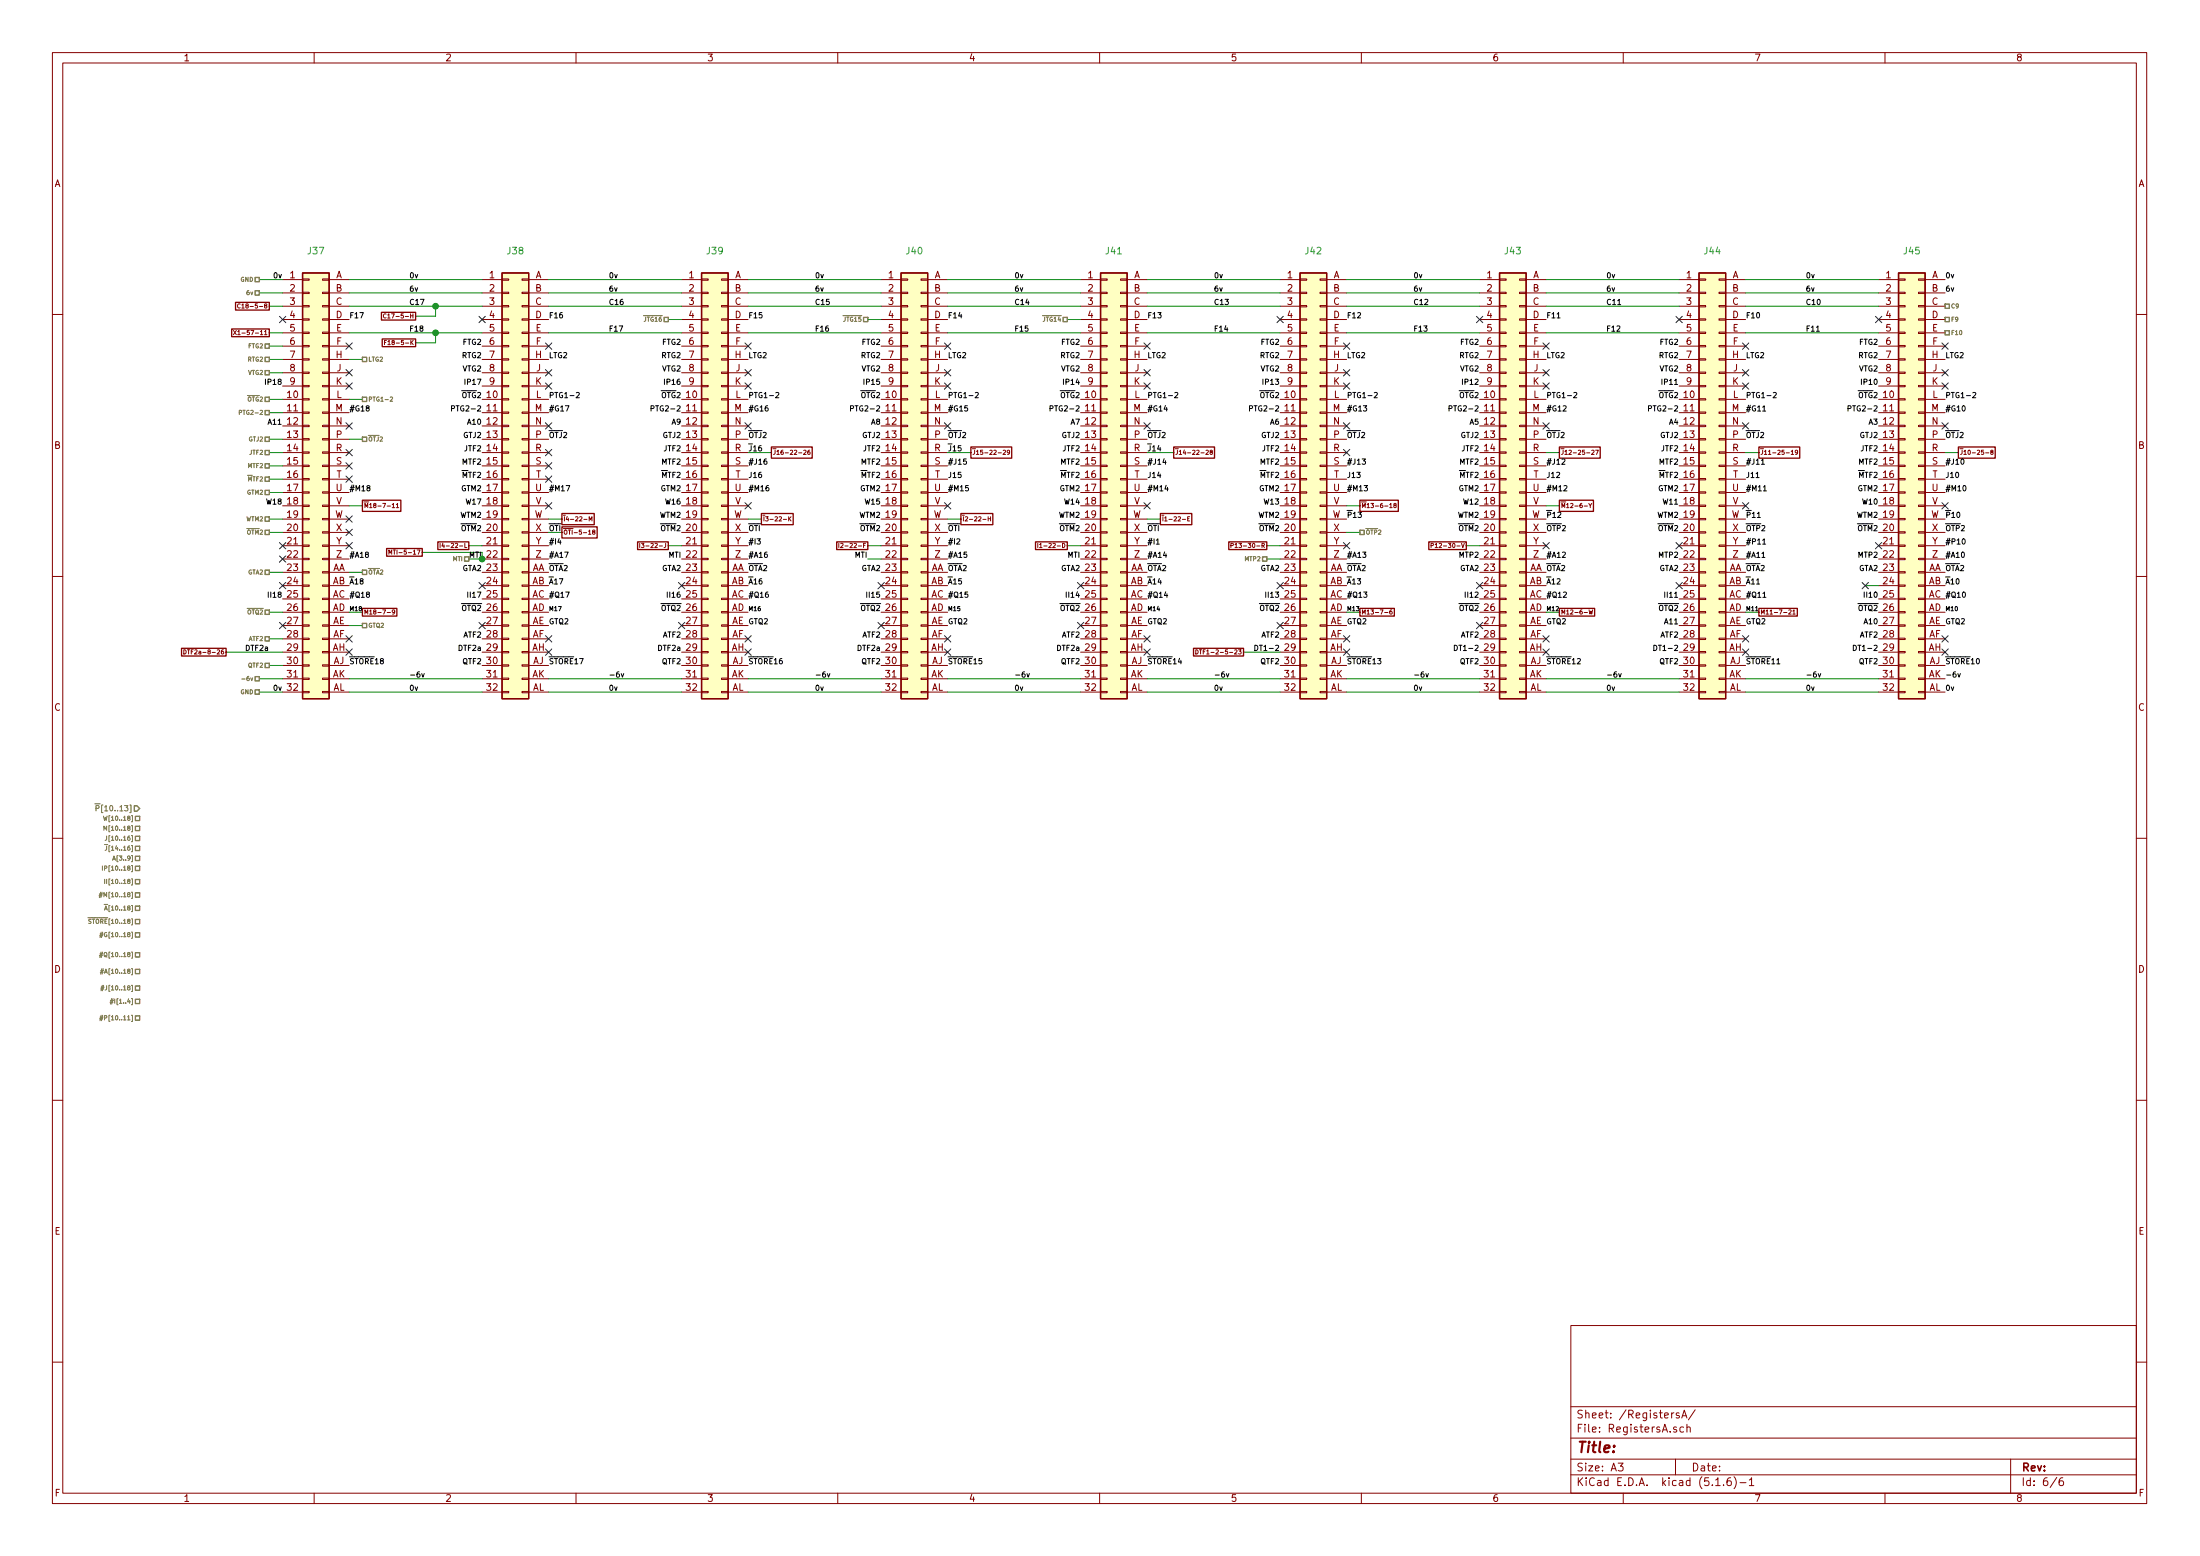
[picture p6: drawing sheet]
EESchema Schematic File Version 4
LIBS:Backplane1-cache
EELAYER 26 0
EELAYER END
$Descr A3 16535 11693
encoding utf-8
Sheet 6 6
Title ""
Date ""
Rev ""
Comp ""
Comment1 ""
Comment2 ""
Comment3 ""
Comment4 ""
$EndDescr
$Comp
L LSA:Conn_02x32 J?
U 1 1
P 2325 3600
AR Path="/5D0B92D2" Ref="J?"  Part="1" 
AR Path="/5C8595BD/5D0B92D2" Ref="J37"  Part="1" 
F 0 "J37" H 2375 5317 50  0000 C CNN
F 1 "~" H 2375 5226 50  0000 C CNN
F 2 "ELLIOTT:DIN41612_B_2x32_Vertical" H 2325 3600 50  0001 C CNN
F 3 "" H 2325 3600 50  0001 C CNN
	1    2325 3600
	1    0    0    -1  
$EndComp
$Comp
L LSA:Conn_02x32 J?
U 1 1
P 3825 3600
AR Path="/5D0B92D9" Ref="J?"  Part="1" 
AR Path="/5C8595BD/5D0B92D9" Ref="J38"  Part="1" 
F 0 "J38" H 3875 5317 50  0000 C CNN
F 1 "~" H 3875 5226 50  0000 C CNN
F 2 "ELLIOTT:DIN41612_B_2x32_Vertical" H 3825 3600 50  0001 C CNN
F 3 "" H 3825 3600 50  0001 C CNN
	1    3825 3600
	1    0    0    -1  
$EndComp
$Comp
L LSA:Conn_02x32 J?
U 1 1
P 6825 3600
AR Path="/5D0B92E7" Ref="J?"  Part="1" 
AR Path="/5C8595BD/5D0B92E7" Ref="J40"  Part="1" 
F 0 "J40" H 6875 5317 50  0000 C CNN
F 1 "~" H 6875 5226 50  0000 C CNN
F 2 "ELLIOTT:DIN41612_B_2x32_Vertical" H 6825 3600 50  0001 C CNN
F 3 "" H 6825 3600 50  0001 C CNN
	1    6825 3600
	1    0    0    -1  
$EndComp
$Comp
L LSA:Conn_02x32 J?
U 1 1
P 8325 3600
AR Path="/5D0B92EE" Ref="J?"  Part="1" 
AR Path="/5C8595BD/5D0B92EE" Ref="J41"  Part="1" 
F 0 "J41" H 8375 5317 50  0000 C CNN
F 1 "~" H 8375 5226 50  0000 C CNN
F 2 "ELLIOTT:DIN41612_B_2x32_Vertical" H 8325 3600 50  0001 C CNN
F 3 "" H 8325 3600 50  0001 C CNN
	1    8325 3600
	1    0    0    -1  
$EndComp
$Comp
L LSA:Conn_02x32 J?
U 1 1
P 9825 3600
AR Path="/5D0B92F5" Ref="J?"  Part="1" 
AR Path="/5C8595BD/5D0B92F5" Ref="J42"  Part="1" 
F 0 "J42" H 9875 5317 50  0000 C CNN
F 1 "~" H 9875 5226 50  0000 C CNN
F 2 "ELLIOTT:DIN41612_B_2x32_Vertical" H 9825 3600 50  0001 C CNN
F 3 "" H 9825 3600 50  0001 C CNN
	1    9825 3600
	1    0    0    -1  
$EndComp
$Comp
L LSA:Conn_02x32 J?
U 1 1
P 11325 3600
AR Path="/5D0B92FC" Ref="J?"  Part="1" 
AR Path="/5C8595BD/5D0B92FC" Ref="J43"  Part="1" 
F 0 "J43" H 11375 5317 50  0000 C CNN
F 1 "~" H 11375 5226 50  0000 C CNN
F 2 "ELLIOTT:DIN41612_B_2x32_Vertical" H 11325 3600 50  0001 C CNN
F 3 "" H 11325 3600 50  0001 C CNN
	1    11325 3600
	1    0    0    -1  
$EndComp
$Comp
L LSA:Conn_02x32 J?
U 1 1
P 12825 3600
AR Path="/5D0B9303" Ref="J?"  Part="1" 
AR Path="/5C8595BD/5D0B9303" Ref="J44"  Part="1" 
F 0 "J44" H 12875 5317 50  0000 C CNN
F 1 "~" H 12875 5226 50  0000 C CNN
F 2 "ELLIOTT:DIN41612_B_2x32_Vertical" H 12825 3600 50  0001 C CNN
F 3 "" H 12825 3600 50  0001 C CNN
	1    12825 3600
	1    0    0    -1  
$EndComp
$Comp
L LSA:Conn_02x32 J?
U 1 1
P 14325 3600
AR Path="/5D0B930A" Ref="J?"  Part="1" 
AR Path="/5C8595BD/5D0B930A" Ref="J45"  Part="1" 
F 0 "J45" H 14375 5317 50  0000 C CNN
F 1 "~" H 14375 5226 50  0000 C CNN
F 2 "ELLIOTT:DIN41612_B_2x32_Vertical" H 14325 3600 50  0001 C CNN
F 3 "" H 14325 3600 50  0001 C CNN
	1    14325 3600
	1    0    0    -1  
$EndComp
Wire Wire Line
	4125 2300 5125 2300
Text Label 4575 2300 0    40   ~ 0
C16
Wire Wire Line
	5625 2300 6625 2300
Text Label 6125 2300 0    40   ~ 0
C15
Wire Wire Line
	7125 2300 8125 2300
Text Label 7625 2300 0    40   ~ 0
C14
Wire Wire Line
	8625 2300 9625 2300
Text Label 9125 2300 0    40   ~ 0
C13
Wire Wire Line
	10125 2300 11125 2300
Text Label 10625 2300 0    40   ~ 0
C12
Wire Wire Line
	11625 2300 12625 2300
Text Label 12075 2300 0    40   ~ 0
C11
Wire Wire Line
	13125 2300 14125 2300
Text Label 13575 2300 0    40   ~ 0
C10
Wire Wire Line
	2025 2500 2125 2500
NoConn ~ 2625 2600
NoConn ~ 4125 2600
NoConn ~ 2625 2900
NoConn ~ 4125 2900
NoConn ~ 5625 2600
NoConn ~ 5625 2900
NoConn ~ 7125 2600
NoConn ~ 7125 2900
NoConn ~ 8625 2600
NoConn ~ 8625 2900
NoConn ~ 10125 2600
NoConn ~ 10125 2900
NoConn ~ 11625 2600
NoConn ~ 11625 2900
NoConn ~ 13125 2600
NoConn ~ 13125 2900
NoConn ~ 14625 2600
NoConn ~ 14625 2900
Wire Wire Line
	2725 2700 2625 2700
Wire Wire Line
	2025 2600 2125 2600
Wire Wire Line
	2025 2700 2125 2700
NoConn ~ 2125 2400
NoConn ~ 3625 2400
NoConn ~ 9625 2400
NoConn ~ 11125 2400
NoConn ~ 12625 2400
NoConn ~ 14125 2400
Wire Wire Line
	5025 2400 5125 2400
Wire Wire Line
	6525 2400 6625 2400
Wire Wire Line
	8025 2400 8125 2400
Wire Wire Line
	2625 3000 2725 3000
Wire Wire Line
	2125 3400 2025 3400
Wire Wire Line
	2025 3500 2125 3500
Wire Wire Line
	2025 4000 2125 4000
Wire Wire Line
	2025 3900 2125 3900
Wire Wire Line
	2025 3700 2125 3700
NoConn ~ 2125 4200
Wire Wire Line
	6525 4200 6625 4200
Wire Wire Line
	3525 4200 3625 4200
Wire Wire Line
	9525 4200 9625 4200
NoConn ~ 2625 4800
NoConn ~ 4125 4800
NoConn ~ 5625 4800
NoConn ~ 7125 4800
NoConn ~ 8625 4800
NoConn ~ 10125 4800
NoConn ~ 11625 4800
NoConn ~ 13125 4800
NoConn ~ 14625 4800
NoConn ~ 2125 4700
NoConn ~ 3625 4700
NoConn ~ 5125 4700
NoConn ~ 6625 4700
NoConn ~ 8125 4700
NoConn ~ 9625 4700
NoConn ~ 11125 4700
Wire Wire Line
	2025 3100 2125 3100
Wire Wire Line
	2025 3000 2125 3000
NoConn ~ 14625 3200
NoConn ~ 13125 3200
NoConn ~ 11625 3200
NoConn ~ 10125 3200
NoConn ~ 8625 3200
NoConn ~ 7125 3200
NoConn ~ 5625 3200
NoConn ~ 4125 3200
NoConn ~ 2625 3200
Wire Wire Line
	2725 3300 2625 3300
Wire Wire Line
	2125 3300 2025 3300
Wire Wire Line
	2025 3600 2125 3600
Wire Wire Line
	14025 4400 14125 4400
NoConn ~ 2625 4000
Wire Wire Line
	4125 4000 4225 4000
Wire Wire Line
	10125 4000 10225 4000
Wire Wire Line
	2725 4300 2625 4300
Wire Wire Line
	2025 4300 2125 4300
Wire Wire Line
	2025 4800 2125 4800
Text GLabel 9350 4900 0    32   UnSpc ~ 0
DTF1-2-5-23
Wire Wire Line
	2025 5000 2125 5000
Wire Wire Line
	2025 4600 2125 4600
Wire Wire Line
	2625 4700 2725 4700
Text GLabel 2025 2300 0    32   UnSpc ~ 0
C18-5-8
Wire Wire Line
	2025 2300 2125 2300
NoConn ~ 2625 2800
NoConn ~ 4125 2800
NoConn ~ 5625 2800
NoConn ~ 7125 2800
NoConn ~ 8625 2800
NoConn ~ 10125 2800
NoConn ~ 11625 2800
NoConn ~ 13125 2800
NoConn ~ 14625 2800
NoConn ~ 2625 3400
NoConn ~ 4125 3400
Text GLabel 5800 3400 2    32   UnSpc ~ 0
~J~16-22-26
Text GLabel 7300 3400 2    32   UnSpc ~ 0
~J~15-22-29
Text GLabel 8825 3400 2    32   UnSpc ~ 0
~J~14-22-28
NoConn ~ 2625 3500
NoConn ~ 4125 3500
NoConn ~ 2625 3600
NoConn ~ 4125 3600
NoConn ~ 2125 4100
Text GLabel 3525 4100 0    32   UnSpc ~ 0
I4-22-L
Text GLabel 5025 4100 0    32   UnSpc ~ 0
I3-22-J
Text GLabel 6525 4100 0    32   UnSpc ~ 0
I2-22-F
Text GLabel 8025 4100 0    32   UnSpc ~ 0
I1-22-D
Wire Wire Line
	8025 4100 8125 4100
Wire Wire Line
	6525 4100 6625 4100
Wire Wire Line
	5025 4100 5125 4100
Wire Wire Line
	3525 4100 3625 4100
Text GLabel 9525 4100 0    32   UnSpc ~ 0
P13-30-R
Text GLabel 11025 4100 0    32   UnSpc ~ 0
P12-30-V
Wire Wire Line
	11025 4100 11125 4100
Wire Wire Line
	9525 4100 9625 4100
NoConn ~ 12625 4100
NoConn ~ 14125 4100
NoConn ~ 2625 4100
NoConn ~ 10125 4100
NoConn ~ 11625 4100
NoConn ~ 2625 3900
Text GLabel 4225 3900 2    32   UnSpc ~ 0
~I~4-22-M
Wire Wire Line
	4225 3900 4125 3900
Text GLabel 5725 3900 2    32   UnSpc ~ 0
~I~3-22-K
Wire Wire Line
	5725 3900 5625 3900
Text GLabel 7225 3900 2    32   UnSpc ~ 0
~I~2-22-H
Text GLabel 8725 3900 2    32   UnSpc ~ 0
~I~1-22-E
Wire Wire Line
	8725 3900 8625 3900
Wire Wire Line
	7225 3900 7125 3900
Text GLabel 13225 4600 2    32   UnSpc ~ 0
M11-7-21
Text GLabel 11725 4600 2    32   UnSpc ~ 0
M12-6-W
Wire Wire Line
	11725 4600 11625 4600
Wire Wire Line
	13125 4600 13225 4600
NoConn ~ 14625 4900
NoConn ~ 13125 4900
NoConn ~ 11625 4900
NoConn ~ 10125 4900
NoConn ~ 8625 4900
Text GLabel 10225 4600 2    32   UnSpc ~ 0
M13-7-6
Wire Wire Line
	10125 4600 10225 4600
Text GLabel 2725 4600 2    32   UnSpc ~ 0
M18-7-9
Wire Wire Line
	2725 4600 2625 4600
NoConn ~ 8125 4400
NoConn ~ 9625 4400
NoConn ~ 11125 4400
NoConn ~ 12625 4400
NoConn ~ 14025 4400
NoConn ~ 3625 4400
NoConn ~ 5125 4400
NoConn ~ 6625 4400
NoConn ~ 2125 4400
NoConn ~ 2625 4900
NoConn ~ 4125 4900
NoConn ~ 5625 4900
NoConn ~ 7125 4900
Text HLabel 1050 6825 0    32   UnSpc ~ 0
~A~[10..18]
Text Label 2625 4400 0    40   ~ 0
~A~18
Text Label 4125 4400 0    40   ~ 0
~A~17
Text Label 14625 4400 0    40   ~ 0
~A~10
Text Label 13125 4400 0    40   ~ 0
~A~11
Text Label 11625 4400 0    40   ~ 0
~A~12
Text Label 10125 4400 0    40   ~ 0
~A~13
Text Label 8625 4400 0    40   ~ 0
~A~14
Text Label 5625 4400 0    40   ~ 0
~A~16
Text Label 7125 4400 0    40   ~ 0
~A~15
Text HLabel 1950 2100 0    32   UnSpc ~ 0
GND
Wire Wire Line
	1950 2100 2125 2100
Text Label 2125 2100 2    40   ~ 0
0v
Wire Wire Line
	2625 2100 3625 2100
Text Label 3150 2100 2    40   ~ 0
0v
Wire Wire Line
	4125 2100 5125 2100
Text Label 4650 2100 2    40   ~ 0
0v
Wire Wire Line
	5625 2100 6625 2100
Text Label 6200 2100 2    40   ~ 0
0v
Wire Wire Line
	7125 2100 8125 2100
Text Label 7700 2100 2    40   ~ 0
0v
Wire Wire Line
	8625 2100 9625 2100
Wire Wire Line
	10125 2100 11125 2100
Text Label 9200 2100 2    40   ~ 0
0v
Text Label 10700 2100 2    40   ~ 0
0v
Wire Wire Line
	11625 2100 12625 2100
Wire Wire Line
	13125 2100 14125 2100
Text Label 12150 2100 2    40   ~ 0
0v
Text Label 13650 2100 2    40   ~ 0
0v
Text Label 14625 2100 0    40   ~ 0
0v
Text HLabel 14625 2400 2    32   UnSpc ~ 0
F9
Text HLabel 14625 2300 2    32   UnSpc ~ 0
C9
Wire Wire Line
	2625 2300 3275 2300
Text Label 3075 2300 0    40   ~ 0
C17
Text HLabel 14625 2500 2    32   UnSpc ~ 0
F10
Text Label 14625 3100 0    40   ~ 0
#G10
Text HLabel 1050 7025 0    32   UnSpc ~ 0
#G[10..18]
Text Label 13125 3100 0    40   ~ 0
#G11
Text Label 11625 3100 0    40   ~ 0
#G12
Text Label 10125 3100 0    40   ~ 0
#G13
Text Label 8625 3100 0    40   ~ 0
#G14
Text Label 7125 3100 0    40   ~ 0
#G15
Text Label 5625 3100 0    40   ~ 0
#G16
Text Label 4125 3100 0    40   ~ 0
#G17
Text Label 2625 3100 0    40   ~ 0
#G18
Text HLabel 1050 7175 0    32   UnSpc ~ 0
#Q[10..18]
Text HLabel 1050 7300 0    32   UnSpc ~ 0
#A[10..18]
Text Label 14625 4200 0    40   ~ 0
#A10
Text Label 13125 4200 0    40   ~ 0
#A11
Text Label 11625 4200 0    40   ~ 0
#A12
Text Label 10125 4200 0    40   ~ 0
#A13
Text Label 8625 4200 0    40   ~ 0
#A14
Text Label 7125 4200 0    40   ~ 0
#A15
Text Label 5625 4200 0    40   ~ 0
#A16
Text Label 4125 4200 0    40   ~ 0
#A17
Text Label 2625 4200 0    40   ~ 0
#A18
Text Label 14625 4500 0    40   ~ 0
#Q10
Text Label 13125 4500 0    40   ~ 0
#Q11
Text Label 11625 4500 0    40   ~ 0
#Q12
Text Label 10125 4500 0    40   ~ 0
#Q13
Text Label 8625 4500 0    40   ~ 0
#Q14
Text Label 7125 4500 0    40   ~ 0
#Q15
Text Label 5625 4500 0    40   ~ 0
#Q16
Text Label 4125 4500 0    40   ~ 0
#Q17
Text Label 2625 4500 0    40   ~ 0
#Q18
Wire Wire Line
	13125 2500 14125 2500
Text Label 13575 2500 0    40   ~ 0
F11
Wire Wire Line
	11625 2500 12625 2500
Text Label 12075 2500 0    40   ~ 0
F12
Text Label 11625 2400 0    40   ~ 0
F11
Text Label 10125 2400 0    40   ~ 0
F12
Text Label 14625 3500 0    40   ~ 0
#J10
Text HLabel 1950 2200 0    32   UnSpc ~ 0
6v
Wire Wire Line
	2625 2200 3625 2200
Wire Wire Line
	4125 2200 5125 2200
Wire Wire Line
	5625 2200 6625 2200
Wire Wire Line
	7125 2200 8125 2200
Wire Wire Line
	8625 2200 9625 2200
Wire Wire Line
	10125 2200 11125 2200
Wire Wire Line
	11625 2200 12625 2200
Wire Wire Line
	13125 2200 14125 2200
Text Label 13575 2200 0    40   ~ 0
6v
Text Label 12075 2200 0    40   ~ 0
6v
Text Label 10625 2200 0    40   ~ 0
6v
Text Label 9125 2200 0    40   ~ 0
6v
Text Label 7625 2200 0    40   ~ 0
6v
Text Label 6125 2200 0    40   ~ 0
6v
Text Label 4575 2200 0    40   ~ 0
6v
Text Label 3075 2200 0    40   ~ 0
6v
Text Label 14625 2200 0    40   ~ 0
6v
Wire Wire Line
	10125 2500 11125 2500
Text Label 10625 2500 0    40   ~ 0
F13
Wire Wire Line
	8625 2500 9625 2500
Text Label 9125 2500 0    40   ~ 0
F14
Wire Wire Line
	7125 2500 8125 2500
Text Label 7625 2500 0    40   ~ 0
F15
Text Label 8625 2400 0    40   ~ 0
F13
Text Label 7125 2400 0    40   ~ 0
F14
Text Label 5625 2400 0    40   ~ 0
F15
Wire Wire Line
	5625 2500 6625 2500
Wire Wire Line
	4125 2500 5125 2500
Wire Wire Line
	2625 2500 3275 2500
Text Label 2625 2400 0    40   ~ 0
F17
Text Label 4125 2400 0    40   ~ 0
F16
Wire Wire Line
	1950 2200 2125 2200
Text HLabel 1950 5200 0    32   UnSpc ~ 0
GND
Wire Wire Line
	1950 5200 2125 5200
Text Label 2050 5200 0    40   ~ 0
0v
Wire Wire Line
	2625 5200 3625 5200
Wire Wire Line
	4125 5200 5125 5200
Wire Wire Line
	5625 5200 6625 5200
Text Label 3075 5200 0    40   ~ 0
0v
Text Label 4575 5200 0    40   ~ 0
0v
Text Label 6125 5200 0    40   ~ 0
0v
Wire Wire Line
	7125 5200 8125 5200
Wire Wire Line
	8625 5200 9625 5200
Wire Wire Line
	13125 5200 14125 5200
Wire Wire Line
	11625 5200 12625 5200
Wire Wire Line
	10125 5200 11125 5200
Text Label 7625 5200 0    40   ~ 0
0v
Text Label 9125 5200 0    40   ~ 0
0v
Text Label 10625 5200 0    40   ~ 0
0v
Text Label 12075 5200 0    40   ~ 0
0v
Text Label 13575 5200 0    40   ~ 0
0v
Text Label 14625 5200 0    40   ~ 0
0v
Text Label 6125 2500 0    40   ~ 0
F16
Text Label 4575 2500 0    40   ~ 0
F17
Text Label 3075 2500 0    40   ~ 0
F18
Text Label 3625 2600 2    40   ~ 0
FTG2
Text Label 4125 2700 0    40   ~ 0
LTG2
Text Label 5125 2600 2    40   ~ 0
FTG2
Text Label 6625 2600 2    40   ~ 0
FTG2
Text Label 8125 2600 2    40   ~ 0
FTG2
Text Label 9625 2600 2    40   ~ 0
FTG2
Text Label 11125 2600 2    40   ~ 0
FTG2
Text Label 12625 2600 2    40   ~ 0
FTG2
Text Label 14125 2600 2    40   ~ 0
FTG2
Text HLabel 1950 5100 0    32   UnSpc ~ 0
-6v
Wire Wire Line
	1950 5100 2125 5100
Wire Wire Line
	2625 5100 3625 5100
Wire Wire Line
	4125 5100 5125 5100
Wire Wire Line
	5625 5100 6625 5100
Wire Wire Line
	7125 5100 8125 5100
Wire Wire Line
	8625 5100 9625 5100
Wire Wire Line
	10125 5100 11125 5100
Wire Wire Line
	11625 5100 12625 5100
Wire Wire Line
	13125 5100 14125 5100
Text Label 14625 5100 0    40   ~ 0
-6v
Text Label 13575 5100 0    40   ~ 0
-6v
Text Label 12075 5100 0    40   ~ 0
-6v
Text Label 9125 5100 0    40   ~ 0
-6v
Text Label 10625 5100 0    40   ~ 0
-6v
Text Label 7625 5100 0    40   ~ 0
-6v
Text Label 6125 5100 0    40   ~ 0
-6v
Text Label 4575 5100 0    40   ~ 0
-6v
Text Label 3075 5100 0    40   ~ 0
-6v
Text Label 2625 5000 0    40   ~ 0
~STORE~18
Text Label 4125 5000 0    40   ~ 0
~STORE~17
Text Label 5625 5000 0    40   ~ 0
~STORE~16
Text Label 7125 5000 0    40   ~ 0
~STORE~15
Text Label 8625 5000 0    40   ~ 0
~STORE~14
Text Label 10125 5000 0    40   ~ 0
~STORE~13
Text Label 14625 5000 0    40   ~ 0
~STORE~10
Text Label 13125 5000 0    40   ~ 0
~STORE~11
Text Label 11625 5000 0    40   ~ 0
~STORE~12
Text HLabel 1050 6925 0    32   UnSpc ~ 0
~STORE~[10..18]
Text Label 13125 3500 0    40   ~ 0
#J11
Text Label 11625 3500 0    40   ~ 0
#J12
Text Label 10125 3500 0    40   ~ 0
#J13
Text Label 8625 3500 0    40   ~ 0
#J14
Text Label 7125 3500 0    40   ~ 0
#J15
Text Label 5625 3500 0    40   ~ 0
#J16
Text HLabel 1050 7425 0    32   UnSpc ~ 0
#J[10..18]
Text Label 14625 4100 0    40   ~ 0
#P10
Text Label 13125 4100 0    40   ~ 0
#P11
Text Label 8625 4100 0    40   ~ 0
#I1
Text Label 7125 4100 0    40   ~ 0
#I2
Text Label 5625 4100 0    40   ~ 0
#I3
Text Label 4125 4100 0    40   ~ 0
#I4
Text HLabel 1050 7525 0    32   UnSpc ~ 0
#I[1..4]
Text HLabel 1050 7650 0    32   UnSpc ~ 0
#P[10..11]
Text Label 14625 3700 0    40   ~ 0
#M10
Text Label 13125 3700 0    40   ~ 0
#M11
Text Label 11625 3700 0    40   ~ 0
#M12
Text Label 10125 3700 0    40   ~ 0
#M13
Text Label 8625 3700 0    40   ~ 0
#M14
Text Label 7125 3700 0    40   ~ 0
#M15
Text Label 5625 3700 0    40   ~ 0
#M16
Text Label 4125 3700 0    40   ~ 0
#M17
Text Label 2625 3700 0    40   ~ 0
#M18
Text HLabel 2025 2600 0    32   UnSpc ~ 0
FTG2
Text HLabel 1050 6725 0    32   UnSpc ~ 0
#M[10..18]
Text Label 3625 2800 2    40   ~ 0
VTG2
Text Label 5125 2800 2    40   ~ 0
VTG2
Text Label 6625 2800 2    40   ~ 0
VTG2
Text Label 8125 2800 2    40   ~ 0
VTG2
Text Label 9625 2800 2    40   ~ 0
VTG2
Text Label 11125 2800 2    40   ~ 0
VTG2
Text Label 12625 2800 2    40   ~ 0
VTG2
Text Label 14125 2800 2    40   ~ 0
VTG2
Text HLabel 2025 2800 0    32   UnSpc ~ 0
VTG2
Wire Wire Line
	2025 2800 2125 2800
Text Label 2125 4500 2    40   ~ 0
II18
Text Label 3625 4500 2    40   ~ 0
II17
Text Label 5125 4500 2    40   ~ 0
II16
Text Label 6625 4500 2    40   ~ 0
II15
Text Label 8125 4500 2    40   ~ 0
II14
Text Label 9625 4500 2    40   ~ 0
II13
Text Label 11125 4500 2    40   ~ 0
II12
Text Label 12625 4500 2    40   ~ 0
II11
Text Label 14125 4500 2    40   ~ 0
II10
Text HLabel 1050 6625 0    32   UnSpc ~ 0
II[10..18]
Text HLabel 8025 2400 0    32   UnSpc ~ 0
~JTG14~
Text HLabel 6525 2400 0    32   UnSpc ~ 0
~JTG15~
Text HLabel 5025 2400 0    32   UnSpc ~ 0
~JTG16~
Text GLabel 2025 2500 0    32   UnSpc ~ 0
X1-57-11
Text GLabel 3125 2375 0    32   UnSpc ~ 0
C17-5-H
Wire Wire Line
	3125 2375 3275 2375
Wire Wire Line
	3275 2375 3275 2300
Connection ~ 3275 2300
Wire Wire Line
	3275 2300 3625 2300
Text GLabel 3125 2575 0    32   UnSpc ~ 0
F18-5-K
Wire Wire Line
	3125 2575 3275 2575
Wire Wire Line
	3275 2575 3275 2500
Connection ~ 3275 2500
Wire Wire Line
	3275 2500 3625 2500
Text HLabel 2025 2700 0    32   UnSpc ~ 0
RTG2
Text HLabel 2725 2700 2    32   UnSpc ~ 0
LTG2
Text Label 3625 2700 2    40   ~ 0
RTG2
Text Label 5125 2700 2    40   ~ 0
RTG2
Text Label 6625 2700 2    40   ~ 0
RTG2
Text Label 8125 2700 2    40   ~ 0
RTG2
Text Label 5625 2700 0    40   ~ 0
LTG2
Text Label 7125 2700 0    40   ~ 0
LTG2
Text Label 8625 2700 0    40   ~ 0
LTG2
Text Label 9625 2700 2    40   ~ 0
RTG2
Text Label 10125 2700 0    40   ~ 0
LTG2
Text Label 11125 2700 2    40   ~ 0
RTG2
Text Label 11625 2700 0    40   ~ 0
LTG2
Text Label 12625 2700 2    40   ~ 0
RTG2
Text Label 13125 2700 0    40   ~ 0
LTG2
Text Label 14125 2700 2    40   ~ 0
RTG2
Text Label 14625 2700 0    40   ~ 0
LTG2
Text Label 13125 2400 0    40   ~ 0
F10
Text Label 14125 2900 2    40   ~ 0
IP10
Text Label 12625 2900 2    40   ~ 0
IP11
Text Label 11125 2900 2    40   ~ 0
IP12
Text Label 9625 2900 2    40   ~ 0
IP13
Text Label 8125 2900 2    40   ~ 0
IP14
Text Label 6625 2900 2    40   ~ 0
IP15
Text Label 5125 2900 2    40   ~ 0
IP16
Text Label 3625 2900 2    40   ~ 0
IP17
Text Label 2125 2900 2    40   ~ 0
IP18
Text HLabel 1050 6525 0    32   UnSpc ~ 0
IP[10..18]
Text HLabel 2725 3000 2    32   UnSpc ~ 0
PTG1-2
Text Label 4125 3000 0    40   ~ 0
PTG1-2
Text Label 5625 3000 0    40   ~ 0
PTG1-2
Text Label 7125 3000 0    40   ~ 0
PTG1-2
Text Label 8625 3000 0    40   ~ 0
PTG1-2
Text Label 10125 3000 0    40   ~ 0
PTG1-2
Text Label 11625 3000 0    40   ~ 0
PTG1-2
Text Label 13125 3000 0    40   ~ 0
PTG1-2
Text Label 14625 3000 0    40   ~ 0
PTG1-2
Text Label 14125 3200 2    40   ~ 0
A3
Text Label 12625 3200 2    40   ~ 0
A4
Text Label 11125 3200 2    40   ~ 0
A5
Text Label 9625 3200 2    40   ~ 0
A6
Text Label 8125 3200 2    40   ~ 0
A7
Text Label 6625 3200 2    40   ~ 0
A8
Text Label 5125 3200 2    40   ~ 0
A9
Text Label 3625 3200 2    40   ~ 0
A10
Text Label 2125 3200 2    40   ~ 0
A11
Text Label 14125 4700 2    40   ~ 0
A10
Text Label 12625 4700 2    40   ~ 0
A11
Text HLabel 1050 6450 0    32   UnSpc ~ 0
A[3..9]
Text HLabel 2025 3100 0    32   UnSpc ~ 0
PTG2-2
Text Label 3625 3100 2    40   ~ 0
PTG2-2
Text Label 5125 3100 2    40   ~ 0
PTG2-2
Text Label 6625 3100 2    40   ~ 0
PTG2-2
Text Label 8125 3100 2    40   ~ 0
PTG2-2
Text Label 9625 3100 2    40   ~ 0
PTG2-2
Text Label 11125 3100 2    40   ~ 0
PTG2-2
Text Label 12625 3100 2    40   ~ 0
PTG2-2
Text Label 14125 3100 2    40   ~ 0
PTG2-2
Text HLabel 2025 3000 0    32   UnSpc ~ 0
~OTG~2
Text Label 3625 3000 2    40   ~ 0
~OTG~2
Text Label 5125 3000 2    40   ~ 0
~OTG~2
Text Label 6625 3000 2    40   ~ 0
~OTG~2
Text Label 8125 3000 2    40   ~ 0
~OTG~2
Text Label 9625 3000 2    40   ~ 0
~OTG~2
Text Label 11125 3000 2    40   ~ 0
~OTG~2
Text Label 12625 3000 2    40   ~ 0
~OTG~2
Text Label 14125 3000 2    40   ~ 0
~OTG~2
Text HLabel 2025 3300 0    32   UnSpc ~ 0
GTJ2
Text Label 3625 3300 2    40   ~ 0
GTJ2
Text Label 5125 3300 2    40   ~ 0
GTJ2
Text Label 6625 3300 2    40   ~ 0
GTJ2
Text Label 8125 3300 2    40   ~ 0
GTJ2
Text Label 9625 3300 2    40   ~ 0
GTJ2
Text Label 11125 3300 2    40   ~ 0
GTJ2
Text Label 12625 3300 2    40   ~ 0
GTJ2
Text Label 14125 3300 2    40   ~ 0
GTJ2
Text HLabel 2725 3300 2    32   UnSpc ~ 0
~OTJ~2
Text Label 4125 3300 0    40   ~ 0
~OTJ~2
Text Label 5625 3300 0    40   ~ 0
~OTJ~2
Text Label 7125 3300 0    40   ~ 0
~OTJ~2
Text Label 8625 3300 0    40   ~ 0
~OTJ~2
Text Label 10125 3300 0    40   ~ 0
~OTJ~2
Text Label 11625 3300 0    40   ~ 0
~OTJ~2
Text Label 13125 3300 0    40   ~ 0
~OTJ~2
Text Label 14625 3300 0    40   ~ 0
~OTJ~2
Text HLabel 2025 3500 0    32   UnSpc ~ 0
MTF2
Text Label 3625 3500 2    40   ~ 0
MTF2
Text Label 5125 3500 2    40   ~ 0
MTF2
Text Label 6625 3500 2    40   ~ 0
MTF2
Text Label 8125 3500 2    40   ~ 0
MTF2
Text Label 9625 3500 2    40   ~ 0
MTF2
Text Label 11125 3500 2    40   ~ 0
MTF2
Text Label 12625 3500 2    40   ~ 0
MTF2
Text Label 14125 3500 2    40   ~ 0
MTF2
Text HLabel 2025 4000 0    32   UnSpc ~ 0
~OTM~2
Text HLabel 2025 3900 0    32   UnSpc ~ 0
WTM2
Text Label 3625 3900 2    40   ~ 0
WTM2
Text Label 3625 4000 2    40   ~ 0
~OTM~2
Text Label 5125 3900 2    40   ~ 0
WTM2
Text Label 5125 4000 2    40   ~ 0
~OTM~2
Text Label 6625 3900 2    40   ~ 0
WTM2
Text Label 8125 3900 2    40   ~ 0
WTM2
Text Label 6625 4000 2    40   ~ 0
~OTM~2
Text Label 8125 4000 2    40   ~ 0
~OTM~2
Text Label 9625 3900 2    40   ~ 0
WTM2
Text Label 11125 3900 2    40   ~ 0
WTM2
Text Label 12625 3900 2    40   ~ 0
WTM2
Text Label 9625 4000 2    40   ~ 0
~OTM~2
Text Label 11125 4000 2    40   ~ 0
~OTM~2
Text Label 12625 4000 2    40   ~ 0
~OTM~2
Text Label 14125 3900 2    40   ~ 0
WTM2
Text Label 14125 4000 2    40   ~ 0
~OTM~2
Text HLabel 2025 3400 0    32   UnSpc ~ 0
JTF2
Text Label 3625 3400 2    40   ~ 0
JTF2
Text Label 5125 3400 2    40   ~ 0
JTF2
Text Label 6625 3400 2    40   ~ 0
JTF2
Text Label 8125 3400 2    40   ~ 0
JTF2
Text Label 9625 3400 2    40   ~ 0
JTF2
Text Label 11125 3400 2    40   ~ 0
JTF2
Text Label 12625 3400 2    40   ~ 0
JTF2
Text Label 14125 3400 2    40   ~ 0
JTF2
Text HLabel 2025 3600 0    32   UnSpc ~ 0
~M~TF2
Text Label 3625 3600 2    40   ~ 0
~M~TF2
Text Label 5125 3600 2    40   ~ 0
~M~TF2
Text Label 6625 3600 2    40   ~ 0
~M~TF2
Text Label 8125 3600 2    40   ~ 0
~M~TF2
Text Label 9625 3600 2    40   ~ 0
~M~TF2
Text Label 11125 3600 2    40   ~ 0
~M~TF2
Text Label 12625 3600 2    40   ~ 0
~M~TF2
Text Label 14125 3600 2    40   ~ 0
~M~TF2
Text HLabel 2025 3700 0    32   UnSpc ~ 0
GTM2
Text Label 3625 3700 2    40   ~ 0
GTM2
Text Label 5125 3700 2    40   ~ 0
GTM2
Text Label 6625 3700 2    40   ~ 0
GTM2
Text Label 8125 3700 2    40   ~ 0
GTM2
Text Label 9625 3700 2    40   ~ 0
GTM2
Text Label 11125 3700 2    40   ~ 0
GTM2
Text Label 12625 3700 2    40   ~ 0
GTM2
Text Label 14125 3700 2    40   ~ 0
GTM2
Text HLabel 2025 4300 0    32   UnSpc ~ 0
GTA2
Text HLabel 2725 4300 2    32   UnSpc ~ 0
~OTA~2
Text Label 3625 4300 2    40   ~ 0
GTA2
Text Label 5125 4300 2    40   ~ 0
GTA2
Text Label 6625 4300 2    40   ~ 0
GTA2
Text Label 8125 4300 2    40   ~ 0
GTA2
Text Label 9625 4300 2    40   ~ 0
GTA2
Text Label 11125 4300 2    40   ~ 0
GTA2
Text Label 12625 4300 2    40   ~ 0
GTA2
Text Label 14125 4300 2    40   ~ 0
GTA2
Text Label 4125 4300 0    40   ~ 0
~OTA~2
Text Label 5625 4300 0    40   ~ 0
~OTA~2
Text Label 7125 4300 0    40   ~ 0
~OTA~2
Text Label 8625 4300 0    40   ~ 0
~OTA~2
Text Label 10125 4300 0    40   ~ 0
~OTA~2
Text Label 11625 4300 0    40   ~ 0
~OTA~2
Text Label 13125 4300 0    40   ~ 0
~OTA~2
Text Label 14625 4300 0    40   ~ 0
~OTA~2
Text HLabel 2025 4600 0    32   UnSpc ~ 0
~OTQ2~
Text HLabel 2025 4800 0    32   UnSpc ~ 0
ATF2
Text HLabel 2725 4700 2    32   UnSpc ~ 0
GTQ2
Text Label 3625 4600 2    40   ~ 0
~OTQ2~
Text Label 5125 4600 2    40   ~ 0
~OTQ2~
Text Label 6625 4600 2    40   ~ 0
~OTQ2~
Text Label 8125 4600 2    40   ~ 0
~OTQ2~
Text Label 3625 4800 2    40   ~ 0
ATF2
Text Label 4125 4700 0    40   ~ 0
GTQ2
Text Label 3625 4900 2    40   ~ 0
DTF2a
Text HLabel 2025 5000 0    32   UnSpc ~ 0
QTF2
Text Label 3625 5000 2    40   ~ 0
QTF2
Text Label 5625 4700 0    40   ~ 0
GTQ2
Text Label 7125 4700 0    40   ~ 0
GTQ2
Text Label 8625 4700 0    40   ~ 0
GTQ2
Text Label 5125 4800 2    40   ~ 0
ATF2
Text Label 6625 4800 2    40   ~ 0
ATF2
Text Label 8125 4800 2    40   ~ 0
ATF2
Text Label 5125 4900 2    40   ~ 0
DTF2a
Text Label 6625 4900 2    40   ~ 0
DTF2a
Text Label 8125 4900 2    40   ~ 0
DTF2a
Text Label 5125 5000 2    40   ~ 0
QTF2
Text Label 6625 5000 2    40   ~ 0
QTF2
Text Label 8125 5000 2    40   ~ 0
QTF2
Text Label 10125 4700 0    40   ~ 0
GTQ2
Text Label 11625 4700 0    40   ~ 0
GTQ2
Text Label 13125 4700 0    40   ~ 0
GTQ2
Text Label 9625 4800 2    40   ~ 0
ATF2
Text Label 11125 4800 2    40   ~ 0
ATF2
Text Label 12625 4800 2    40   ~ 0
ATF2
Text Label 14125 4800 2    40   ~ 0
ATF2
Text Label 9625 5000 2    40   ~ 0
QTF2
Text Label 11125 5000 2    40   ~ 0
QTF2
Text Label 12625 5000 2    40   ~ 0
QTF2
Text Label 14125 5000 2    40   ~ 0
QTF2
Text Label 14625 4700 0    40   ~ 0
GTQ2
Text Label 9625 4600 2    40   ~ 0
~OTQ2~
Text Label 11125 4600 2    40   ~ 0
~OTQ2~
Text Label 12625 4600 2    40   ~ 0
~OTQ2~
Text Label 14125 4600 2    40   ~ 0
~OTQ2~
Text GLabel 1700 4900 0    32   UnSpc ~ 0
DTF2a-8-26
Wire Wire Line
	1700 4900 2125 4900
Text Label 2025 4900 2    40   ~ 0
DTF2a
Wire Wire Line
	9350 4900 9625 4900
Text Label 14125 4900 2    40   ~ 0
DT1-2
Text Label 12625 4900 2    40   ~ 0
DT1-2
Text Label 11125 4900 2    40   ~ 0
DT1-2
Text Label 9625 4900 2    40   ~ 0
DT1-2
Text HLabel 3525 4200 0    32   UnSpc ~ 0
MTI
Text Label 3625 4200 2    40   ~ 0
MTI
Text Label 5125 4200 2    40   ~ 0
MTI
Text Label 6525 4200 2    40   ~ 0
MTI
Text Label 8125 4200 2    40   ~ 0
MTI
Text GLabel 3175 4150 0    32   UnSpc ~ 0
MTI-5-17
Wire Wire Line
	3625 4150 3625 4200
Connection ~ 3625 4200
Text HLabel 9525 4200 0    32   UnSpc ~ 0
MTP2
Text Label 11125 4200 2    40   ~ 0
MTP2
Text Label 12625 4200 2    40   ~ 0
MTP2
Text Label 14125 4200 2    40   ~ 0
MTP2
Wire Wire Line
	3175 4150 3625 4150
Text Label 5625 4000 0    40   ~ 0
~OTI~
Text Label 7125 4000 0    40   ~ 0
~OTI~
Text Label 8625 4000 0    40   ~ 0
~OTI~
Text HLabel 10225 4000 2    32   UnSpc ~ 0
~OTP~2
Text Label 11625 4000 0    40   ~ 0
~OTP~2
Text Label 13125 4000 0    40   ~ 0
~OTP~2
Text Label 14625 4000 0    40   ~ 0
~OTP~2
Text GLabel 4225 4000 2    32   UnSpc ~ 0
~OTI~-5-18
Text Label 4125 4000 0    40   ~ 0
~OTI~
NoConn ~ 10125 3400
Text Label 5625 3400 0    40   ~ 0
~J~16
Wire Wire Line
	5625 3400 5800 3400
Text Label 7125 3400 0    40   ~ 0
~J~15
Wire Wire Line
	7300 3400 7125 3400
Text Label 8625 3400 0    40   ~ 0
~J~14
Wire Wire Line
	8825 3400 8625 3400
Text HLabel 1050 6375 0    32   UnSpc ~ 0
~J~[14..16]
Text Label 5625 3600 0    40   ~ 0
J16
Text HLabel 1050 6300 0    32   UnSpc ~ 0
J[10..16]
Text Label 7125 3600 0    40   ~ 0
J15
Text Label 8625 3600 0    40   ~ 0
J14
Text Label 10125 3600 0    40   ~ 0
J13
Text Label 11625 3600 0    40   ~ 0
J12
Text Label 13125 3600 0    40   ~ 0
J11
Text Label 14625 3600 0    40   ~ 0
J10
NoConn ~ 4125 3800
$Comp
L LSA:Conn_02x32 J?
U 1 1
P 5325 3600
AR Path="/5D0B92E0" Ref="J?"  Part="1" 
AR Path="/5C8595BD/5D0B92E0" Ref="J39"  Part="1" 
F 0 "J39" H 5375 5317 50  0000 C CNN
F 1 "~" H 5375 5226 50  0000 C CNN
F 2 "ELLIOTT:DIN41612_B_2x32_Vertical" H 5325 3600 50  0001 C CNN
F 3 "" H 5325 3600 50  0001 C CNN
	1    5325 3600
	1    0    0    -1  
$EndComp
NoConn ~ 5625 3800
NoConn ~ 7125 3800
NoConn ~ 8625 3800
NoConn ~ 13125 3800
NoConn ~ 14625 3800
Text HLabel 1050 6225 0    32   UnSpc ~ 0
M[10..18]
Text GLabel 2725 3800 2    32   UnSpc ~ 0
~M~18-7-11
Wire Wire Line
	2725 3800 2625 3800
Text GLabel 10225 3800 2    32   UnSpc ~ 0
~M~13-6-18
Wire Wire Line
	10225 3800 10125 3800
Text GLabel 11725 3800 2    32   UnSpc ~ 0
~M~12-6-Y
Wire Wire Line
	11625 3800 11725 3800
Text Label 2625 4600 0    32   ~ 0
M18
Text Label 4125 4600 0    32   ~ 0
M17
Text Label 5625 4600 0    32   ~ 0
M16
Text Label 7125 4600 0    32   ~ 0
M15
Text Label 8625 4600 0    32   ~ 0
M14
Text Label 10125 4600 0    32   ~ 0
M13
Text Label 11625 4600 0    32   ~ 0
M12
Text Label 13125 4600 0    32   ~ 0
M11
Text Label 14625 4600 0    32   ~ 0
M10
Text HLabel 1050 6150 0    32   UnSpc ~ 0
W[10..18]
Text Label 2125 3800 2    40   ~ 0
W18
Text Label 3625 3800 2    40   ~ 0
W17
Text Label 5125 3800 2    40   ~ 0
W16
Text Label 6625 3800 2    40   ~ 0
W15
Text Label 8125 3800 2    40   ~ 0
W14
Text Label 9625 3800 2    40   ~ 0
W13
Text Label 11125 3800 2    40   ~ 0
W12
Text Label 12625 3800 2    40   ~ 0
W11
Text Label 14125 3800 2    40   ~ 0
W10
Text Label 10125 3900 0    40   ~ 0
~P~13
Text Label 11625 3900 0    40   ~ 0
~P~12
Text Label 13125 3900 0    40   ~ 0
~P~11
Text Label 14625 3900 0    40   ~ 0
~P~10
Text HLabel 1050 6075 0    40   Input ~ 0
~P~[10..13]
Text GLabel 13225 3400 2    32   UnSpc ~ 0
~J~11-25-19
Text GLabel 11725 3400 2    32   UnSpc ~ 0
~J~12-25-27
Text GLabel 14725 3400 2    32   UnSpc ~ 0
~J~10-25-8
Wire Wire Line
	14725 3400 14625 3400
Wire Wire Line
	13225 3400 13125 3400
Wire Wire Line
	11725 3400 11625 3400
$EndSCHEMATC
